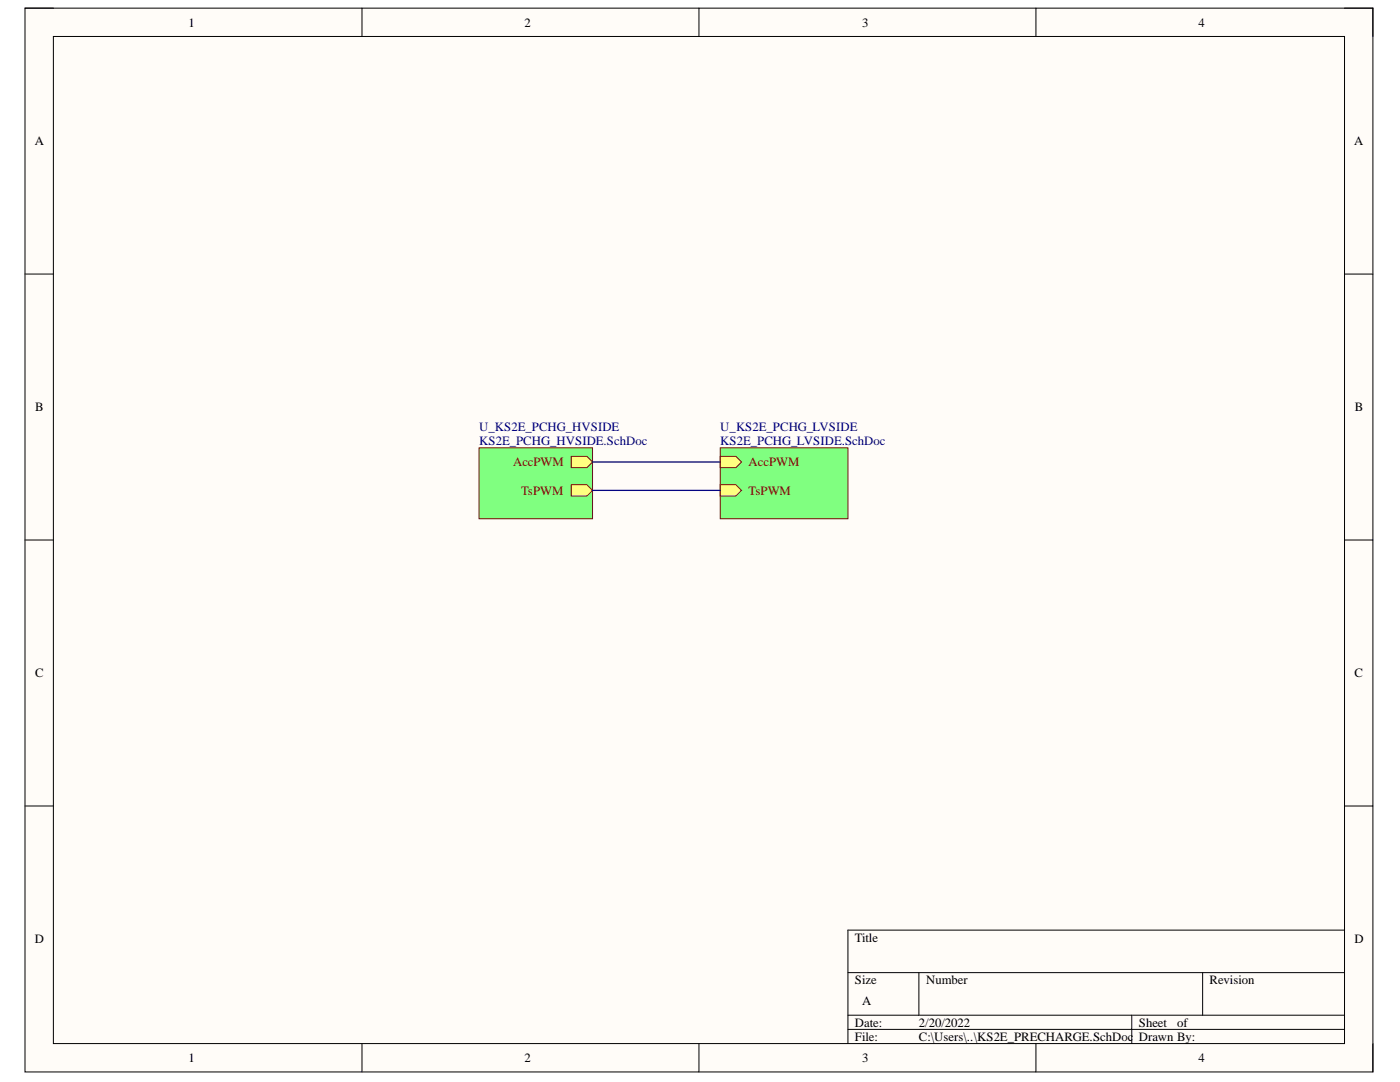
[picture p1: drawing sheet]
<svg xmlns="http://www.w3.org/2000/svg" width="279mm" height="216mm" viewBox="0 0 279 216" stroke-linecap="round" stroke-linejoin="round" font-family="sans-serif">
<path d="M5 1.6h269v212.3h-269z" fill-rule="evenodd" fill="#fffcf8"/>
<path d="M5 1.6h269v212.3h-269z" fill="none" stroke="#000" stroke-width=".2"/>
<path d="M10.7 7.3h257.6v200.9h-257.6z" fill-rule="evenodd" fill="#fffcf8"/>
<g fill="none" stroke="#000" stroke-width=".2">
<path d="M5 1.6h5.7M10.7 7.3h257.6v200.9h-257.6zM72.2 1.6v5.7M139.5 1.6v5.7M206.7 1.6v5.7M268.3 1.6h5.7v5.7M5 54.7h5.7M268.3 54.7h5.7M5 107.8h5.7M268.3 107.8h5.7M5 160.8h5.7M268.3 160.8h5.7"/>
<path d="M169.2 194.1h99.1M183.4 194.1v8.5M240 194.1v8.5M268.3 185.6h-99.1v22.6M72.2 208.2v5.7M139.5 208.2v5.7M169.2 202.6h99.1M169.2 205.4h99.1M206.7 208.2v5.7M225.9 202.6v5.6M274 208.2v5.7"/>
</g>
<path d="M95.6 89.4h22.7v14.1h-22.7z" fill-rule="evenodd" fill="#80ff80"/>
<path d="M95.6 89.4h22.7v14.1h-22.7z" fill="none" stroke="#800000" stroke-width=".2"/>
<path d="M114 96.7h3.1l1.2 1.2-1.2 1.1h-3.1z" fill-rule="evenodd" fill="#ffff80"/>
<path d="M114 96.7h3.1l1.2 1.2-1.2 1.1h-3.1z" fill="none" stroke="#800000" stroke-width=".2"/>
<path d="M114 91.1h3.1l1.2 1.1-1.2 1.1h-3.1z" fill-rule="evenodd" fill="#ffff80"/>
<path d="M114 91.1h3.1l1.2 1.1-1.2 1.1h-3.1z" fill="none" stroke="#800000" stroke-width=".2"/>
<path d="M143.7 89.4h25.5v14.1h-25.5z" fill-rule="evenodd" fill="#80ff80"/>
<path d="M143.7 89.4h25.5v14.1h-25.5z" fill="none" stroke="#800000" stroke-width=".2"/>
<path d="M143.7 91.1h3.2l1.1 1.1-1.1 1.1h-3.2z" fill-rule="evenodd" fill="#ffff80"/>
<path d="M143.7 91.1h3.2l1.1 1.1-1.1 1.1h-3.2z" fill="none" stroke="#800000" stroke-width=".2"/>
<path d="M143.7 96.7h3.2l1.1 1.2-1.1 1.1h-3.2z" fill-rule="evenodd" fill="#ffff80"/>
<path d="M143.7 96.7h3.2l1.1 1.2-1.1 1.1h-3.2z" fill="none" stroke="#800000" stroke-width=".2"/>
<path d="M118.3 92.2h25.4M118.3 97.9h25.4" fill="none" stroke="#000080" stroke-width=".25"/>
<g font-size="2.5">
<text x="37.6" y="5.3">1</text>
<text x="104.7" y="5.3">2</text>
<text x="172.1" y="5.3">3</text>
<text x="239.2" y="5.3">4</text>
<text x="6.9" y="29">A</text>
<text x="270.2" y="29">A</text>
<text x="7" y="82.1">B</text>
<text x="270.4" y="82.1">B</text>
<text x="7" y="135.1">C</text>
<text x="270.3" y="135.1">C</text>
<text x="6.9" y="188.2">D</text>
<text x="170.6" y="187.9">Title</text>
<text x="270.3" y="188.2">D</text>
<text x="170.6" y="196.3">Size</text>
<text x="184.8" y="196.3">Number</text>
<text x="241.4" y="196.3">Revision</text>
<text x="172.1" y="200.6">A</text>
<text x="170.6" y="204.9">Date:</text>
<text x="170.6" y="207.6">File:</text>
<text x="183.4" y="204.9">2/20/2022</text>
<text x="183.4" y="207.6">C:\Users\..\KS2E_PRECHARGE.SchDoc</text>
<text x="227.3" y="204.9">Sheet</text>
<text x="227.3" y="207.6">Drawn By:</text>
<text x="234.9" y="204.9">of</text>
<text x="37.6" y="212">1</text>
<text x="104.7" y="212">2</text>
<text x="172.1" y="212">3</text>
<text x="239.2" y="212">4</text>
</g>
<g font-size="2.5" fill="#000080">
<text x="95.6" y="85.9">U_KS2E_PCHG_HVSIDE</text>
<text x="95.6" y="88.8">KS2E_PCHG_HVSIDE.SchDoc</text>
<text x="143.7" y="85.9">U_KS2E_PCHG_LVSIDE</text>
<text x="143.7" y="88.8">KS2E_PCHG_LVSIDE.SchDoc</text>
</g>
<g font-size="2.5" fill="#800000">
<text x="102.4" y="93">AccPWM</text>
<text x="149.4" y="93">AccPWM</text>
<text x="104" y="98.7">TsPWM</text>
<text x="149.4" y="98.7">TsPWM</text>
</g>
</svg>
